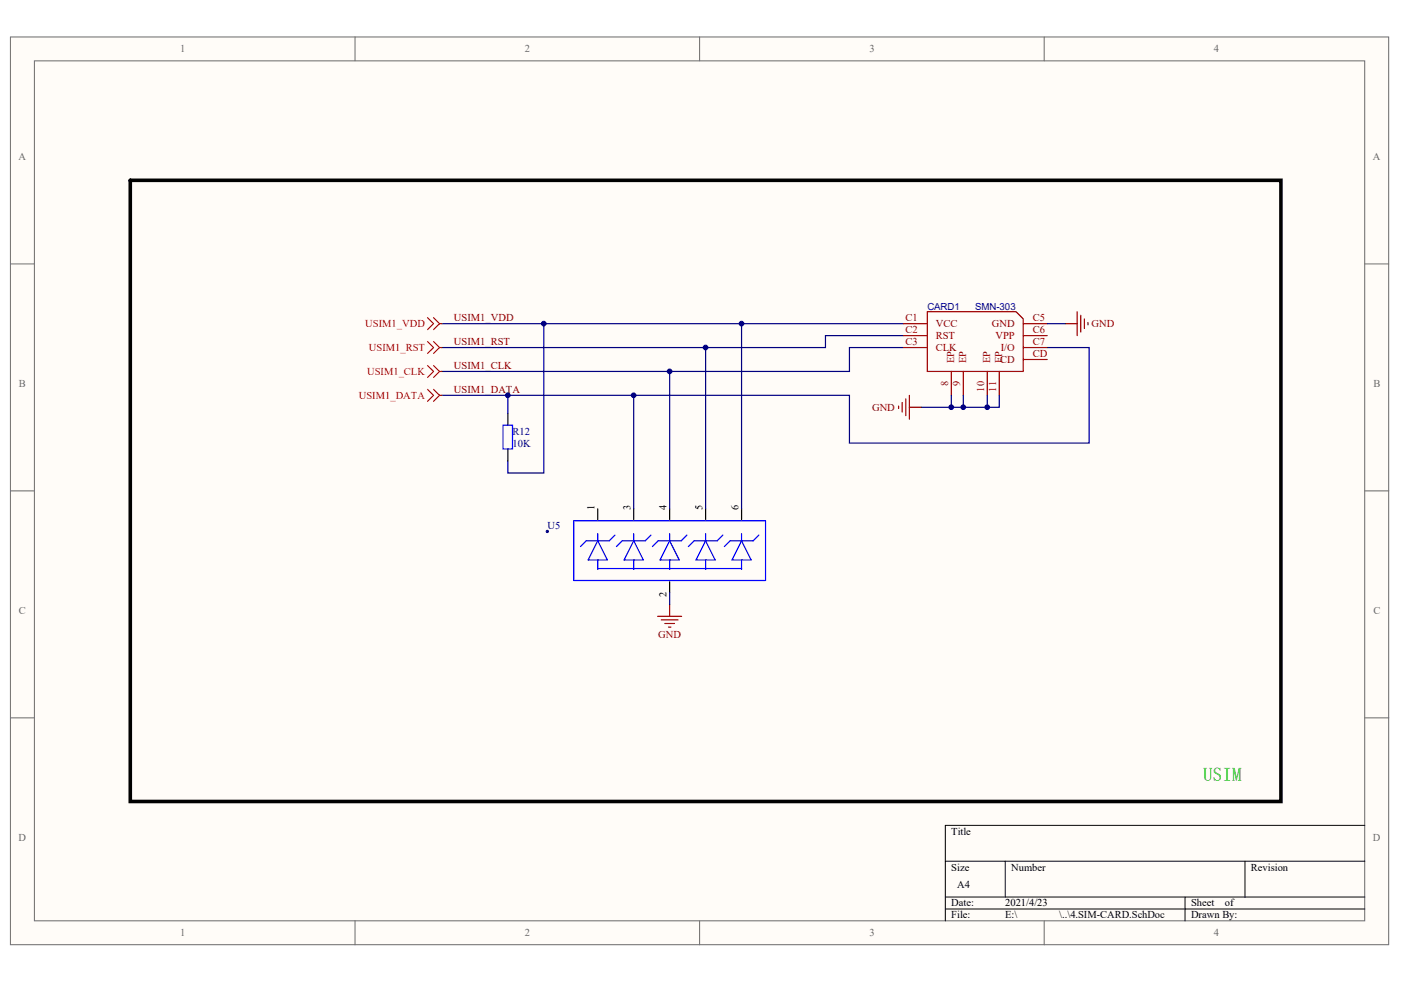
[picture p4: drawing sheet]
<svg xmlns="http://www.w3.org/2000/svg" width="287mm" height="202mm" viewBox="0 0 287 202" stroke-linecap="round" stroke-linejoin="round" font-family="sans-serif">
<g fill="#fffcf8" stroke="#696969" stroke-width=".2">
<path d="M2.1 7.6h282.2v185.9h-282.2z"/>
<path d="M7 12.5h272.4v176.1h-272.4z"/>
</g>
<path d="M72.7 7.6v4.9M143.2 7.6v4.9M213.8 7.6v4.9M2.1 54.1h4.9M279.4 54.1h4.9M2.1 100.5h4.9M279.4 100.5h4.9M2.1 147h4.9M279.4 147h4.9M72.7 188.6v4.9M143.2 188.6v4.9M213.8 188.6v4.9" fill="none" stroke="#696969" stroke-width=".2"/>
<path d="M193.5 176.4h85.9M205.8 176.4v7.3M254.9 176.4v7.3M279.4 169h-85.9v19.6M193.5 183.7h85.9M193.5 186.2h85.9M242.6 183.7v4.9" fill="none" stroke="#000" stroke-width=".2"/>
<g fill="none" stroke="#00f" stroke-width=".25">
<path d="M103 87.1h1.9v4.9h-1.9zM117.5 106.7h39.2v12.2h-39.2zM122.4 110.8l1.9 3.9h-3.9zM122.4 109.3v1.5M122.4 114.7v1.9M122.4 116.4h29.4M125.9 109.6l-1.2 1.2h-4.7l-1.2 1.1M129.7 110.8l2 3.9h-3.9zM129.7 109.3v1.5M129.7 114.7v1.9M133.3 109.6l-1.2 1.2h-4.7l-1.2 1.1M137.1 110.8l2 3.9h-4z"/>
<path d="M137.1 109.3v1.5M137.1 114.7v1.9M140.6 109.6l-1.2 1.2h-4.7l-1.1 1.1M144.4 110.8l2 3.9h-3.9zM144.4 109.3v1.5M144.4 114.7v1.9M148 109.6l-1.2 1.2h-4.7l-1.2 1.1M151.8 109.3v1.5M151.8 114.7v1.9M151.8 110.8l2 3.9h-4zM155.3 109.6l-1.1 1.2h-4.7l-1.2 1.1"/>
</g>
<path d="M104 84.6v2.5M104 92v2.4M122.4 104.2v2.2M129.7 104.2v2.2M137.1 104.2v2.2M137.1 119.1v2.2M144.4 104.2v2.2M151.8 104.2v2.2" fill="none" stroke="#000" stroke-width=".25"/>
<g fill="#000080" stroke="#000080" stroke-width=".2">
<circle cx="112" cy="108.8" r=".23"/>
<circle cx="104" cy="81" r=".48"/>
<circle cx="111.3" cy="66.3" r=".48"/>
<circle cx="129.7" cy="81" r=".48"/>
<circle cx="137.1" cy="76.1" r=".48"/>
<circle cx="144.4" cy="71.2" r=".48"/>
<circle cx="151.8" cy="66.3" r=".48"/>
<circle cx="194.7" cy="83.4" r=".48"/>
<circle cx="197.2" cy="83.4" r=".48"/>
<circle cx="202.1" cy="83.4" r=".48"/>
</g>
<g fill="none" stroke="#800000" stroke-width=".25">
<path d="M218.1 66.3h2.4M220.5 63.8v4.9M221.3 64.6v3.4M222 65.3v2M222.7 66v.5M184 83.2v.5M184.7 82.4v2M185.4 81.7v3.4M186.2 81v4.9M186.2 83.4h2.4M134.6 126.2h4.9M135.4 127h3.4"/>
<path d="M136.1 127.7h2M136.8 128.4h.5M137.1 123.8v2.4"/>
</g>
<g fill="none" stroke="#000080" stroke-width=".25">
<path d="M90.5 66.3h61.3v37.9M90.5 76.1h46.6M90.5 71.2h53.9M111.3 66.3v30.6h-7.3v-2.5M151.8 66.3h33.1M184.9 68.7h-15.9v2.5h-24.6v33M184.9 71.2h-11v4.9h-36.8v28.1M214.4 71.2h8.6v19.6h-49.1v-9.8h-44.2v23.2M214.4 66.3h3.7M90.5 81h13.5M129.7 81h-25.7v3.6M188.6 83.4h6.2"/>
<path d="M194.8 81v2.4h9.8v-2.4M197.2 81v2.4M202.1 81v2.4M137.1 121.3v2.5"/>
</g>
<g fill="none" stroke="#f00" stroke-width=".25">
<path d="M87.5 65.1l1.3 1.2-1.3 1.2M87.5 70l1.3 1.2-1.3 1.2M87.5 79.7l1.3 1.3-1.3 1.2M87.5 74.9l1.3 1.2-1.3 1.2M88.8 65.1l1.2 1.2M88.8 70l1.2 1.2M88.8 79.7l1.2 1.3M88.8 74.9l1.2 1.2M90 66.3l-1.2 1.2M90 66.3h.5M90 71.2l-1.2 1.2M90 71.2h.5"/>
<path d="M90 76.1l-1.2 1.2M90 76.1h.5M90 81l-1.2 1.2M90 81h.5"/>
</g>
<path d="M26.7 36.9h235.5v127.2h-235.5z" fill="none" stroke="#000" stroke-width=".74"/>
<path d="M184.9 66.3h4.9M184.9 68.7h4.9M184.9 71.2h4.9M189.8 63.8h18.2l1.5 1.5v10.8h-19.7zM194.8 76.1v4.9M197.2 76.1v4.9M202.1 76.1v4.9M204.6 76.1v4.9M209.5 66.3h4.9M209.5 68.7h4.9M209.5 71.2h4.9M209.5 73.6h4.9" fill="none" stroke="#800" stroke-width=".25"/>
<text font-size="3.9" fill="#00bf00" x="246.3" y="159.9">USIM</text>
<g font-size="2.2" fill="#696969">
<text x="36.9" y="10.7">1</text>
<text x="107.4" y="10.7">2</text>
<text x="178" y="10.7">3</text>
<text x="248.5" y="10.7">4</text>
<text x="3.8" y="32.7">A</text>
<text x="281.1" y="32.7">A</text>
<text x="3.9" y="79.2">B</text>
<text x="281.1" y="79.2">B</text>
<text x="3.9" y="125.7">C</text>
<text x="281.1" y="125.7">C</text>
<text x="3.8" y="172.2">D</text>
<text x="281.1" y="172.2">D</text>
<text x="36.9" y="191.8">1</text>
<text x="107.4" y="191.8">2</text>
<text x="178" y="191.8">3</text>
<text x="248.5" y="191.8">4</text>
</g>
<g font-size="2.2" fill="#800000">
<text x="92.9" y="65.8">USIM1_VDD</text>
<text x="92.9" y="70.7">USIM1_RST</text>
<text x="223.5" y="67">GND</text>
<text x="92.9" y="75.5">USIM1_CLK</text>
<text x="92.9" y="80.4">USIM1_DATA</text>
<text x="178.5" y="84.1">GND</text>
<text x="134.8" y="130.6">GND</text>
</g>
<g font-size="2.2" fill="#800">
<text x="185.4" y="65.8">C1</text>
<text x="211.4" y="65.8">C5</text>
<text x="185.4" y="68.2">C2</text>
<text x="185.4" y="70.7">C3</text>
<text x="191.6" y="67">VCC</text>
<text x="191.6" y="69.4">RST</text>
<text x="191.6" y="71.9">CLK</text>
<text x="203.1" y="67">GND</text>
<text x="203.8" y="69.4">VPP</text>
<text x="204.9" y="71.9">I/O</text>
<text x="211.4" y="70.7">C7</text>
<text x="211.4" y="68.2">C6</text>
<text x="204.8" y="74.3">CD</text>
<text x="211.4" y="73.1">CD</text>
</g>
<g font-size="2.2" fill="#f00">
<text x="74.8" y="67">USIM1_VDD</text>
<text x="75.5" y="71.9">USIM1_RST</text>
<text x="75.2" y="76.8">USIM1_CLK</text>
<text x="73.5" y="81.7">USIM1_DATA</text>
</g>
<g font-size="2.2" fill="#000080">
<text x="104.9" y="89">R12</text>
<text x="104.9" y="91.4">10K</text>
<text x="112.1" y="108.3">U5</text>
</g>
<g font-size="2.2">
<text x="194.8" y="171">Title</text>
<text x="194.8" y="178.3">Size</text>
<text x="207" y="178.3">Number</text>
<text x="256.1" y="178.3">Revision</text>
<text x="194.8" y="185.6">Date:</text>
<text x="196" y="182">A4</text>
<text x="205.8" y="185.6">2021/4/23</text>
<text x="243.8" y="185.6">Sheet</text>
<text x="250.8" y="185.6">of</text>
<text x="194.8" y="188.1">File:</text>
<text x="205.8" y="188.1">E:\</text>
<text x="216.9" y="188.1">\..\4.SIM-CARD.SchDoc</text>
<text x="243.8" y="188.1">Drawn By:</text>
</g>
<g font-size="2.1" fill="#800">
<text x="195.3" y="74.4" transform="rotate(-90 195.3 74.4)">EP</text>
<text x="197.8" y="74.4" transform="rotate(-90 197.8 74.4)">EP</text>
<text x="202.7" y="74.4" transform="rotate(-90 202.7 74.4)">EP</text>
<text x="205.2" y="74.4" transform="rotate(-90 205.2 74.4)">EP</text>
<text x="194.1" y="79.1" transform="rotate(-90 194.1 79.1)">8</text>
<text x="196.6" y="79.1" transform="rotate(-90 196.6 79.1)">9</text>
<text x="201.5" y="80.2" transform="rotate(-90 201.5 80.2)">10</text>
<text x="203.9" y="80.2" transform="rotate(-90 203.9 80.2)">11</text>
</g>
<g font-size="2.1">
<text x="121.7" y="104.5" transform="rotate(-90 121.7 104.5)">1</text>
<text x="129.1" y="104.5" transform="rotate(-90 129.1 104.5)">3</text>
<text x="136.5" y="104.5" transform="rotate(-90 136.5 104.5)">4</text>
<text x="143.8" y="104.5" transform="rotate(-90 143.8 104.5)">5</text>
<text x="151.2" y="104.5" transform="rotate(-90 151.2 104.5)">6</text>
<text x="136.5" y="122.2" transform="rotate(-90 136.5 122.2)">2</text>
</g>
<g font-size="2" fill="#000080">
<text x="189.8" y="63.4">CARD1</text>
<text x="199.7" y="63.4">SMN-303</text>
</g>
</svg>
